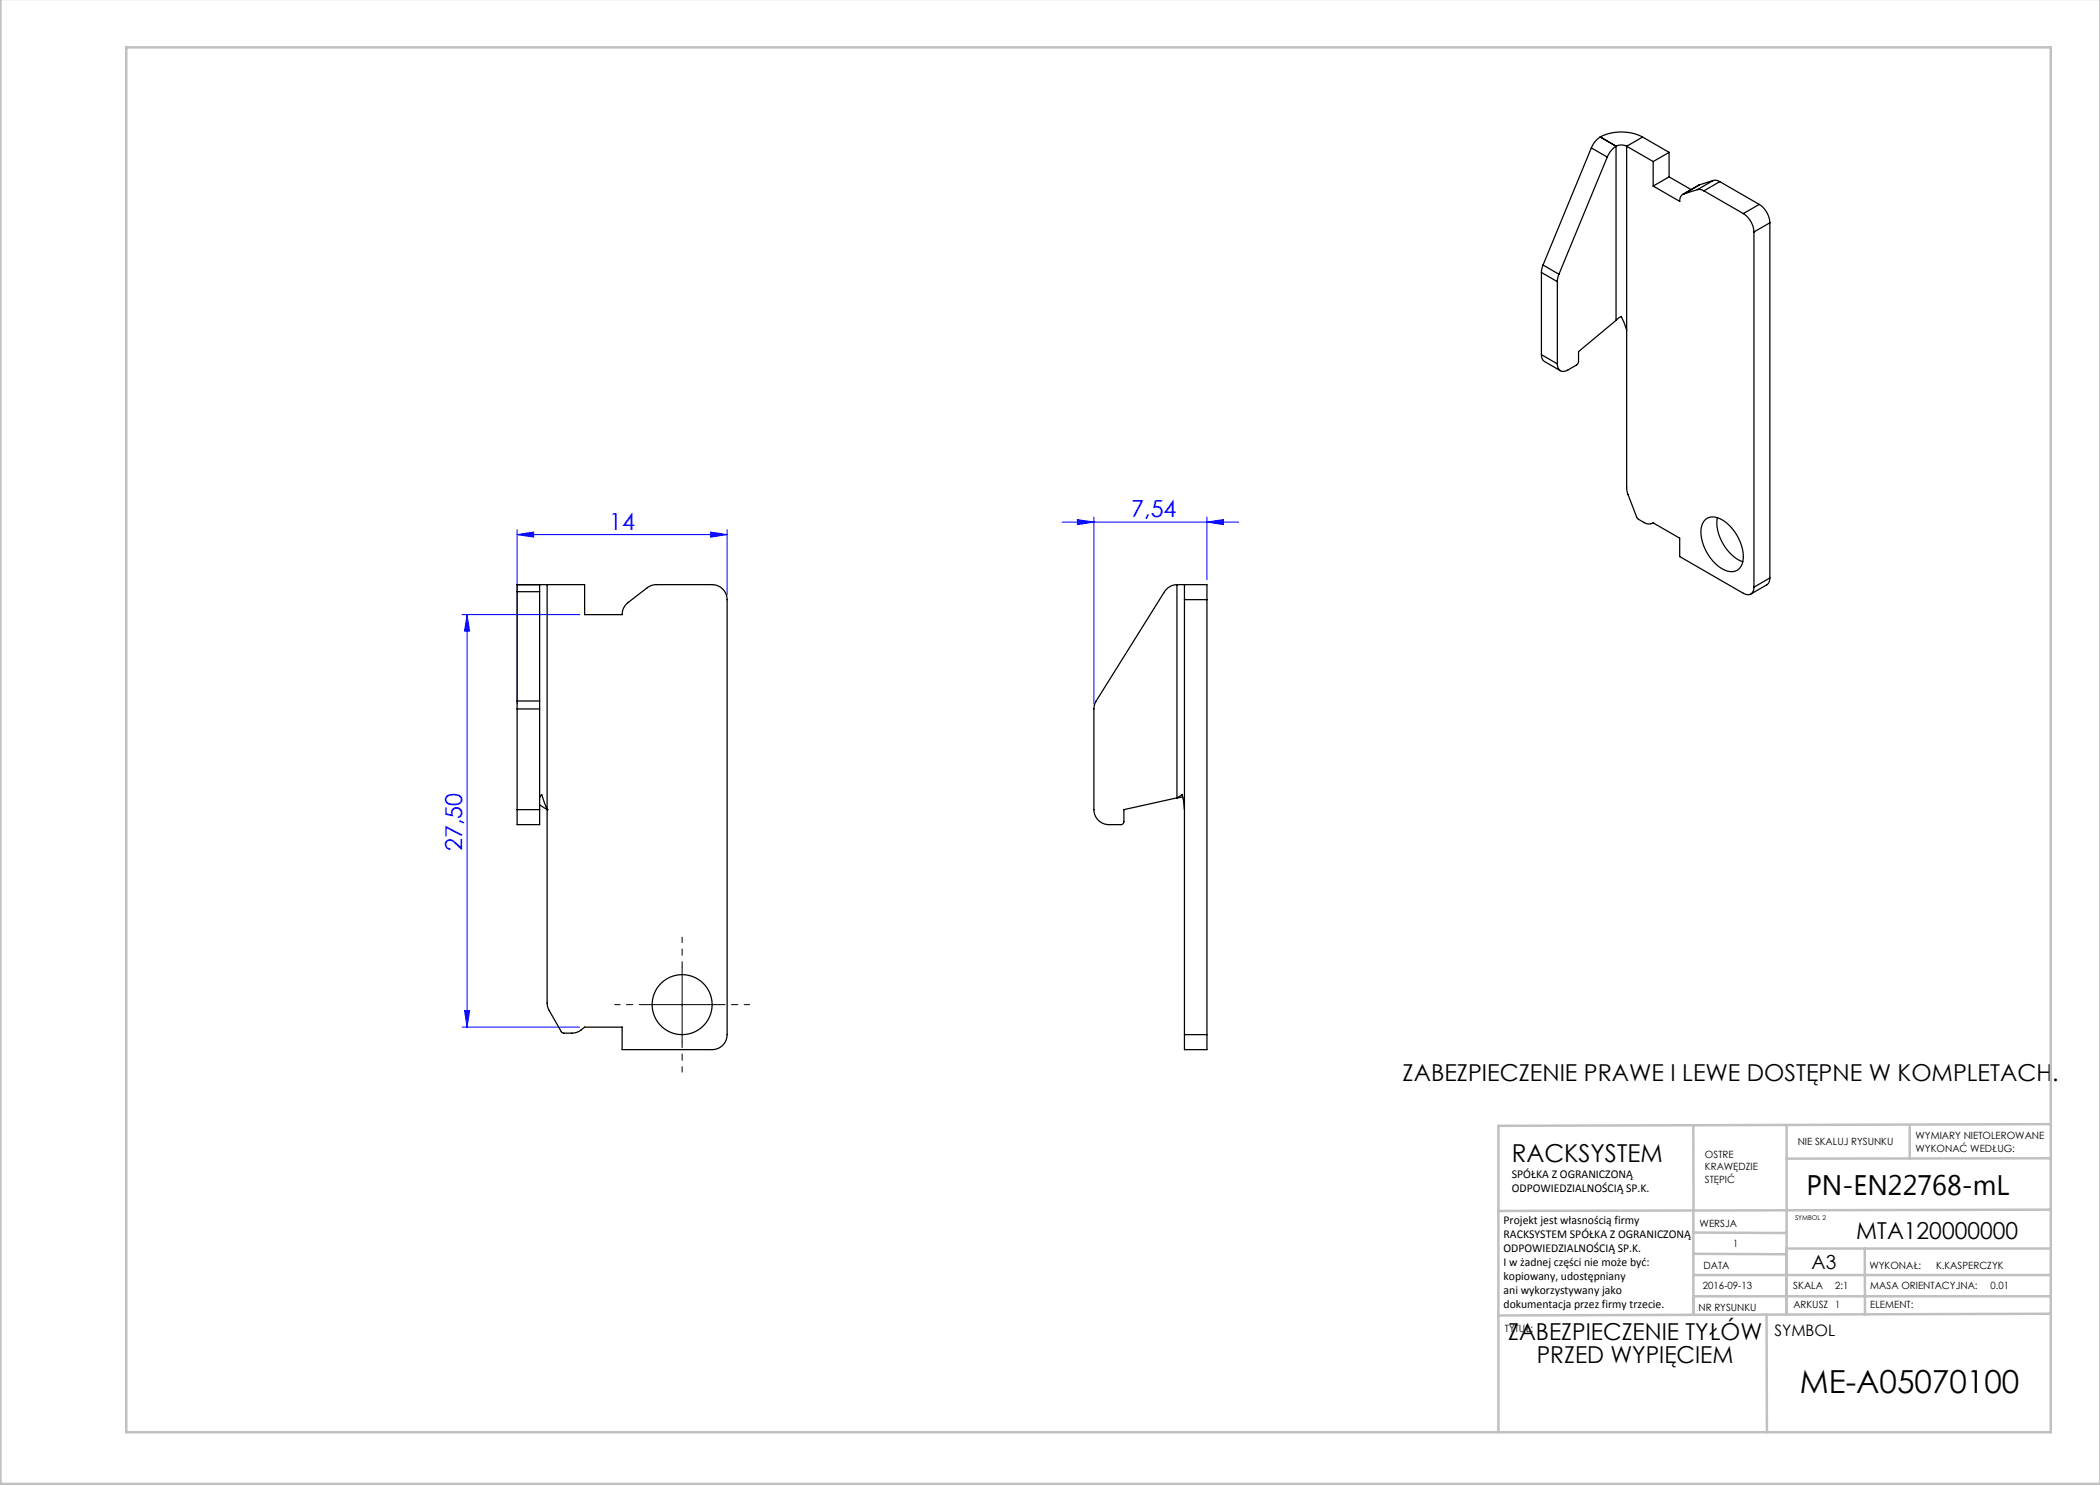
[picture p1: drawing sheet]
<svg xmlns="http://www.w3.org/2000/svg" width="420mm" height="297mm" viewBox="0 0 420 297" stroke-linecap="round" stroke-linejoin="round" font-family="sans-serif">
<g fill="none" stroke="#00f" stroke-width=".2">
<path d="M103.4 106.9l3.3-.5v1zM103.4 105.9v34.9M103.4 106.9h42M142.1 106.4l3.3 .5-3.3 .5zM145.4 105.9v13M212.4 104.4h35.3M215.5 103.9l3.3 .5-3.3 .5zM218.8 103.4v37.4M241.4 104.4l3.3-.5v1zM241.4 103.4v12.5M92.4 122.9h23.5M93.4 122.9v82.5"/>
<path d="M93.4 122.9l.5 3.3h-1zM92.4 205.4h23.5M92.9 202.1h1l-.5 3.3z"/>
</g>
<path d="M136.4 193.4v-6M128.9 200.9h-6M136.4 208.4v6M143.9 200.9h6" fill="none" stroke="#000" stroke-width=".2" stroke-dasharray="15.2 1.3 1.3 1.3" stroke-dashoffset="14.1"/>
<path d="M136.4 193.4v15M128.9 200.9h15" fill="none" stroke="#000" stroke-width=".2"/>
<g fill="none" stroke="#c0c0c0" stroke-width=".5">
<path d="M.1 -.1v296.9h419.9M25.2 9.5h385v276.9h-385zM338.7 225.2v16.9M357.3 225v37.9M382 225.4v6.3M410.1 224.8l-110.4 .4v61.2M410.1 231.7h-52.8M338.7 259.3h71.5M338.7 255h71.5M338.7 250.8l18.6 .1M338.7 246.5l18.6 .1M338.7 242.1v20.9"/>
<path d="M373 249.7v13.2M410.1 241.9l-110.4 .3M410.2 249.7h-52.9v13.2M353.3 262.9l.1 23.5M410.2 262.7l-110.5 .4"/>
</g>
<g fill="#00f">
<path d="M215.5 103.9l3.3 .5-3.3 .5zM241.4 104.4l3.3-.5v1z"/>
<path d="M103.4 106.9l3.3-.5v1zM142.1 106.4l3.3 .5-3.3 .5z"/>
<path d="M93.4 122.9l.5 3.3h-1zM92.9 202.1h1l-.5 3.3z"/>
</g>
<g fill="none" stroke="#000" stroke-width=".25">
<path d="M318.3 29.6l-9.7 23.4M318.3 29.6l3.1 1.8M320 27.4a4.6 4.6 0 0 0-1.7 2.2M320 27.4l3.2 1.8M320.1 27.4a9.4 9.4 0 0 1 8.4 0M320.1 27.4l3.1 1.8M320.1 27.4h-.1M321.4 31.4l-9.6 23.4M323.2 29.2a4.6 4.6 0 0 0-1.8 2.2M323.2 29.2v34.9M323.2 29.2a2.35 2.35 0 0 1 2.1 0M323.2 29.2h.1"/>
<path d="M325.3 29.2v68.5l.2 1.1 1.9 4.7 .2 .3 1.4 .8a1.67 1.67 0 0 0 1.6 0l5.3 3v3.7l12.8 7.4a1.29 1.29 0 0 0 1.5 .1 1.29 1.29 0 0 0 .6-1.4M325.3 29.2l5.3 3.1M328.5 27.4l5.3 3.1M328.5 27.4l-3.2 1.8M330.6 32.3v4.9M330.6 37.2l5.3 3.1M333.8 35.4l-3.2 1.8M333.8 35.4l4.4 2.5M333.8 30.5l-3.2 1.8M333.8 30.5v4.9M339.5 37.9l-2.7 .9a1.39 1.39 0 0 0-.9 1.4M339.5 37.9h.6l.7 .3"/>
<path d="M339.9 36.9l-.2 .1M339.9 36.9l-3.3 2M340.8 38.2l7.9 4.5M342.7 36.1h.6l.7 .2M342.7 36.1l-3.2 1.8M342.7 36.1l-2.8 .8M344 36.3l-3.2 1.9M344 36.3l7.8 4.6M308.3 54.5l3.2 1.8M308.3 54.5v16.4M308.6 53l-.3 1.5M308.6 53l3.2 1.8"/>
<path d="M311.5 56.3v16.5M311.8 54.8l-.3 1.5M335.9 40.2v.1M348.7 42.7a4.7 4.7 0 0 1 2.1 3.7M350.8 46.4v71M351.8 40.9a4.7 4.7 0 0 1 2.2 3.7M351.8 40.9l-3.1 1.8M354 44.6l-3.2 1.8M354 44.6v71M308.3 70.9l.1 .7 .3 .5 3.4 2M308.3 70.9l3.2 1.9M323.2 64.1l-7.5 6.2v2l-.1 .4-.3 .3-1.7 1a1.29 1.29 0 0 1-1.5 .1 1.29 1.29 0 0 1-.6-1.3"/>
<path d="M323.2 64.1l1-.8 1.1 2.7M103.4 116.9v1.4M103.4 118.3v21.9M103.4 118.3h4.5M103.4 116.9h4.5M103.4 116.9h.1M107.9 116.9v1.4M107.9 116.9h1.5M107.9 116.9h.1M107.9 118.3v21.9M109.4 116.9h7.5v6h7.5a3 3 0 0 1 1.2-2.4l3.8-2.9a3 3 0 0 1 1.9-.7h11.1a3 3 0 0 1 3 3v87a3 3 0 0 1-3 3h-18v-4.5h-7.5l-.7 .6a3 3 0 0 1-1.8 .6h-1.7l-.4-.2-2.6-4.5-.3-1.1zM235.4 116.9a3 3 0 0 0-2.5 1.4l-13.9 22.5-.2 1v20.1a3 3 0 0 0 3 3h2.4a.6 .6 0 0 0 .6-.6v-2.4l10.6-2.3"/>
<path d="M235.4 116.9v42.7M235.4 116.9h1.5M235.4 116.9h.1M236.9 116.9v3M236.9 116.9h4.5v3M236.9 119.9h4.5M236.9 119.9v87M241.4 119.9v87M340.9 104.1a2.98 2.98 0 0 1 4.1 .2 9 9 0 0 1 3.6 8 2.36 2.36 0 0 1-3.6 1.7 8.8 8.8 0 0 1-4.7-8.8zM343.5 103.5a8.8 8.8 0 0 0 5.1 8.8M354 115.6l-.1 .7-.3 .5-3.4 2M354 115.6l-3.2 1.8"/>
<path d="M103.4 140.2v1.6M103.4 141.8v20.1M103.4 141.8h4.5M103.4 140.2h4.5M107.9 140.2v1.6M107.9 159.6l.5-.7 1 3M107.9 141.8v20.1M235.4 159.6l1-.7 .4 1.5 .1 1.5M235.4 159.6h.1M236.5 159.4l-1.1 .2M103.4 161.9v3h4.5v-3M103.4 161.9h4.5"/>
<path d="M107.9 161l1.5 .9M109.4 161.9h.1M236.9 206.9v3h4.5v-3M236.9 206.9h4.5"/>
<circle cx="136.4" cy="200.9" r="6"/>
</g>
<text font-size="6.3" x="360" y="278.5">ME-A05070100</text>
<text font-size="5.6" x="361.3" y="239.1">PN-EN22768-mL</text>
<text font-size="4.9" x="302.4" y="232.4">RACKSYSTEM</text>
<g font-size="4.7" fill="#00f">
<text x="121.8" y="105.9">14</text>
<text x="226.3" y="103.4">7,54</text>
<text x="92.4" y="170.3" transform="rotate(-90 92.4 170.3)">27,50</text>
</g>
<g font-size="4.7">
<text x="280.5" y="216.2">ZABEZPIECZENIE PRAWE I LEWE DOSTĘPNE W KOMPLETACH.</text>
<text x="371.2" y="247.8">MTA120000000</text>
<text x="301.6" y="268.1">ZABEZPIECZENIE TYŁÓW</text>
<text x="307.4" y="272.6">PRZED WYPIĘCIEM</text>
</g>
<text font-size="3.9" x="362.3" y="253.8">A3</text>
<text font-size="3.2" x="354.9" y="267.2">SYMBOL</text>
<g font-size="2.4">
<text x="302.4" y="235.6">SPÓŁKA Z OGRANICZONĄ</text>
<text x="302.4" y="238.4">ODPOWIEDZIALNOŚCIĄ SP.K.</text>
<text x="300.7" y="244.7">Projekt jest własnością firmy</text>
<text x="300.7" y="247.5">RACKSYSTEM SPÓŁKA Z OGRANICZONĄ</text>
<text x="300.7" y="250.3">ODPOWIEDZIALNOŚCIĄ SP.K.</text>
<text x="300.7" y="253.1">I w żadnej części nie może być:</text>
<text x="300.7" y="256">kopiowany, udostępniany</text>
<text x="300.7" y="258.8">ani wykorzystywany jako</text>
<text x="300.7" y="261.6">dokumentacja przez firmy trzecie.</text>
</g>
<g font-size="2">
<text x="383.1" y="227.9">WYMIARY NIETOLEROWANE</text>
<text x="341" y="231.6">OSTRE</text>
<text x="359.5" y="228.9">NIE SKALUJ RYSUNKU</text>
<text x="383.1" y="230.4">WYKONAĆ WEDŁUG:</text>
<text x="341" y="234.1">KRAWĘDZIE</text>
<text x="341" y="236.6">STĘPIĆ</text>
<text x="339.9" y="245.4">WERSJA</text>
<text x="346.6" y="249.5">1</text>
<text x="340.6" y="257.7">2016-09-13</text>
<text x="340.7" y="253.8">DATA</text>
<text x="358.7" y="257.7">SKALA</text>
<text x="367" y="257.7">2:1</text>
<text x="373.9" y="253.8">WYKONAŁ:</text>
<text x="374.1" y="257.7">MASA ORIENTACYJNA:</text>
<text x="387.2" y="253.8">K.KASPERCZYK</text>
<text x="398.1" y="257.7">0.01</text>
<text x="339.7" y="262.3">NR RYSUNKU</text>
<text x="358.7" y="261.7">ARKUSZ 1</text>
<text x="374.1" y="261.7">ELEMENT:</text>
<text x="301" y="266.4">TYTUŁ:</text>
</g>
<text font-size="1.3" x="359" y="244">SYMBOL 2</text>
</svg>
